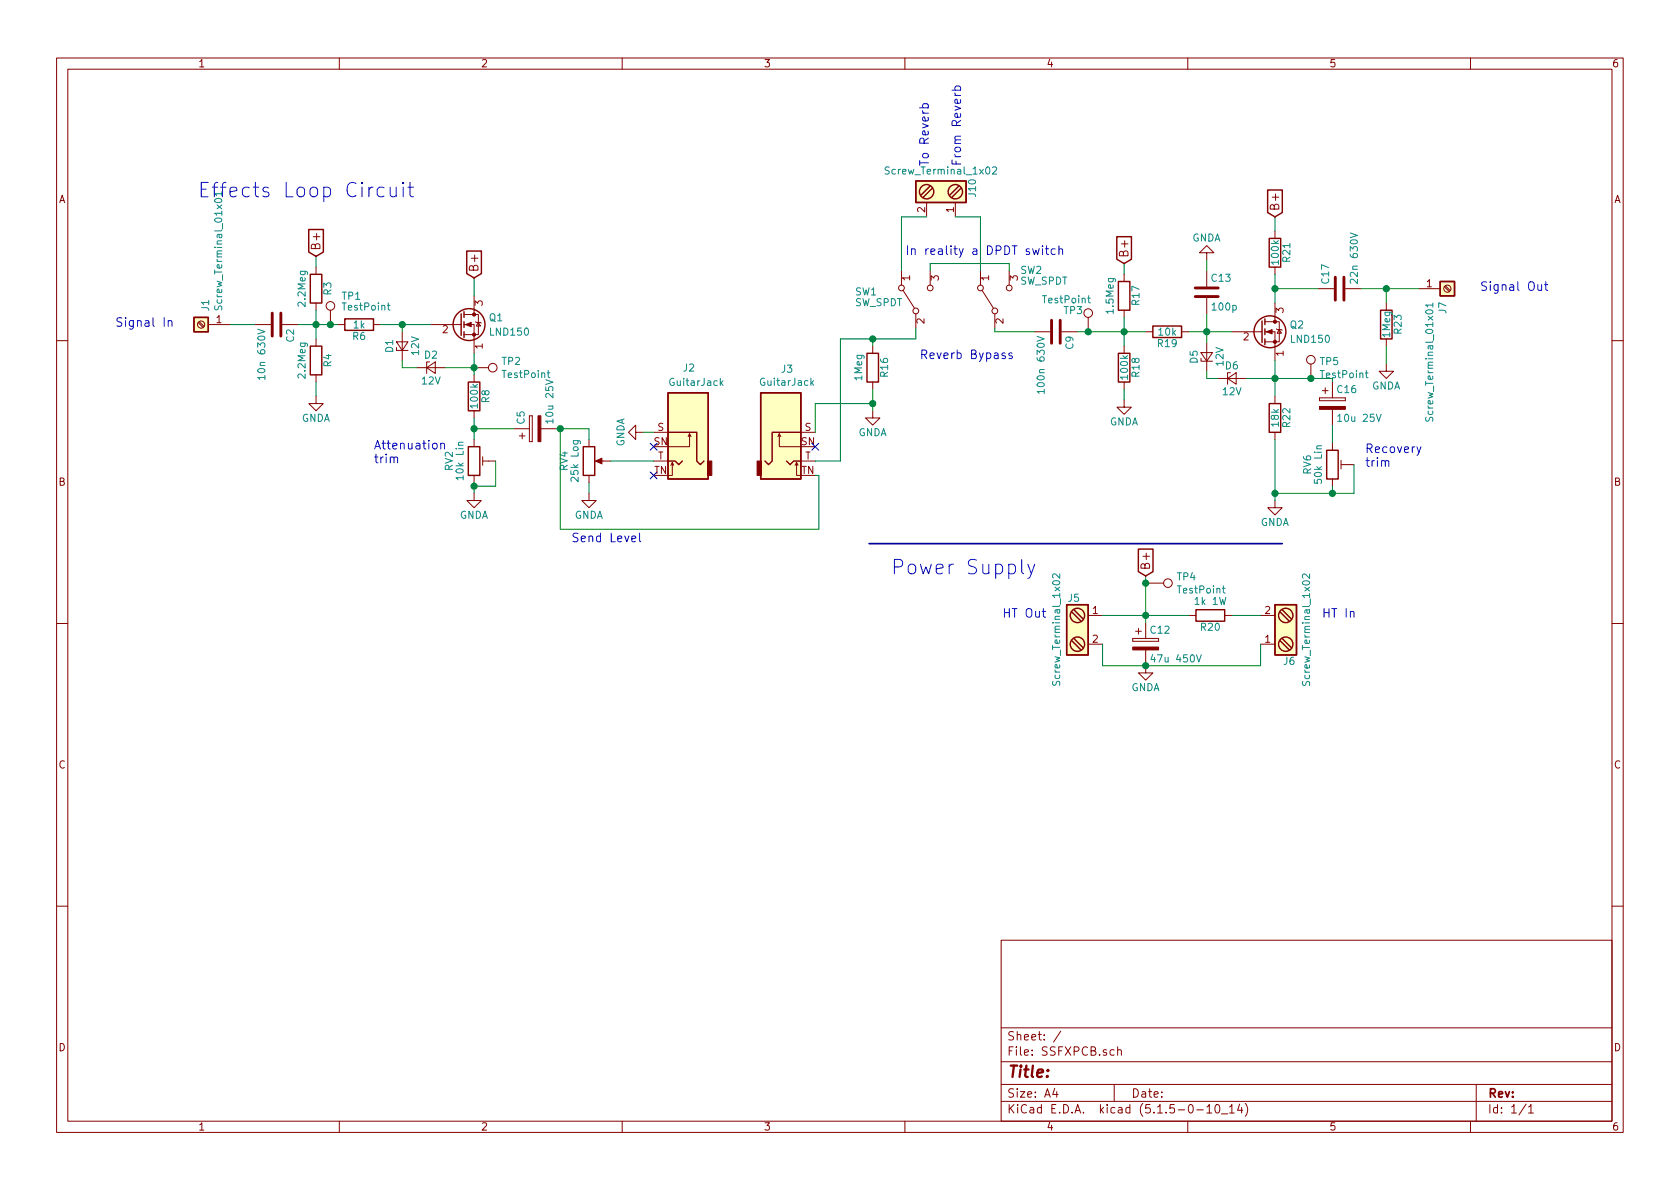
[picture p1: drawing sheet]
EESchema Schematic File Version 4
EELAYER 30 0
EELAYER END
$Descr A4 11693 8268
encoding utf-8
Sheet 1 1
Title ""
Date ""
Rev ""
Comp ""
Comment1 ""
Comment2 ""
Comment3 ""
Comment4 ""
$EndDescr
$Comp
L SSFXPCB-rescue:R-device R3
U 1 1
P 2200 2000
F 0 "R3" V 2280 2000 50  0000 C CNN
F 1 "2.2Meg" V 2100 2000 50  0000 C CNN
F 2 "TCcustom:R_Axial_DIN0207_L6.3mm_D2.5mm_P10.16mm_Horizontal_TC" V 2130 2000 50  0001 C CNN
F 3 "" H 2200 2000 50  0001 C CNN
	1    2200 2000
	1    0    0    -1  
$EndComp
$Comp
L power:GNDA #PWR01
U 1 1
P 3300 3425
F 0 "#PWR01" H 3300 3175 50  0001 C CNN
F 1 "GNDA" H 3300 3275 50  0000 C CNN
F 2 "" H 3300 3425 50  0001 C CNN
F 3 "" H 3300 3425 50  0001 C CNN
	1    3300 3425
	1    0    0    -1  
$EndComp
Text Notes 800  2275 0    60   ~ 0
Signal In
Text Notes 3975 3775 0    60   ~ 0
Send Level
$Comp
L SSFXPCB-rescue:C-device C2
U 1 1
P 1925 2250
F 0 "C2" H 1950 2350 50  0000 L CNN
F 1 "10n 630V" H 1950 2150 50  0000 L CNN
F 2 "Capacitor_THT:C_Rect_L10.0mm_W3.0mm_P7.50mm_FKS3_FKP3" H 1963 2100 50  0001 C CNN
F 3 "" H 1925 2250 50  0001 C CNN
	1    1925 2250
	0    1    1    0   
$EndComp
$Comp
L SSFXPCB-rescue:Q_NMOS_SGD-device Q1
U 1 1
P 3200 2250
F 0 "Q1" H 3400 2300 50  0000 L CNN
F 1 "LND150" H 3400 2200 50  0000 L CNN
F 2 "Package_TO_SOT_THT:TO-92L_HandSolder" H 3400 2350 50  0001 C CNN
F 3 "" H 3200 2250 50  0001 C CNN
	1    3200 2250
	1    0    0    -1  
$EndComp
$Comp
L SSFXPCB-rescue:Q_NMOS_SGD-device Q2
U 1 1
P 8775 2300
F 0 "Q2" H 8975 2350 50  0000 L CNN
F 1 "LND150" H 8975 2250 50  0000 L CNN
F 2 "Package_TO_SOT_THT:TO-92L_HandSolder" H 8975 2400 50  0001 C CNN
F 3 "" H 8775 2300 50  0001 C CNN
	1    8775 2300
	1    0    0    -1  
$EndComp
$Comp
L SSFXPCB-rescue:Screw_Terminal_1x02 J6
U 1 1
P 8975 4375
F 0 "J6" H 8975 4625 50  0000 C TNN
F 1 "Screw_Terminal_1x02" V 8825 4375 50  0000 C TNN
F 2 "Connector_Phoenix_MC_HighVoltage:PhoenixContact_MCV_1,5_2-G-5.08_1x02_P5.08mm_Vertical" H 8975 4150 50  0001 C CNN
F 3 "" H 8950 4375 50  0001 C CNN
F 4 "" H 3475 1975 50  0001 C CNN "MFR"
F 5 "" H 3475 1975 50  0001 C CNN "MPN"
F 6 "" H 3475 1975 50  0001 C CNN "SPR"
F 7 "651-1729128" H 3475 1975 50  0001 C CNN "SPN"
F 8 "" H 3475 1975 50  0001 C CNN "SPURL"
	1    8975 4375
	-1   0    0    1   
$EndComp
$Comp
L SSFXPCB-rescue:Screw_Terminal_1x02 J5
U 1 1
P 7475 4375
F 0 "J5" H 7475 4625 50  0000 C TNN
F 1 "Screw_Terminal_1x02" V 7325 4375 50  0000 C TNN
F 2 "Connector_Phoenix_MC_HighVoltage:PhoenixContact_MCV_1,5_2-G-5.08_1x02_P5.08mm_Vertical" H 7475 4150 50  0001 C CNN
F 3 "" H 7450 4375 50  0001 C CNN
F 4 "" H 1975 1975 50  0001 C CNN "MFR"
F 5 "" H 1975 1975 50  0001 C CNN "MPN"
F 6 "" H 1975 1975 50  0001 C CNN "SPR"
F 7 "651-1729128" H 1975 1975 50  0001 C CNN "SPN"
F 8 "" H 1975 1975 50  0001 C CNN "SPURL"
	1    7475 4375
	1    0    0    -1  
$EndComp
$Comp
L SSFXPCB-rescue:R-device R4
U 1 1
P 2200 2500
F 0 "R4" V 2280 2500 50  0000 C CNN
F 1 "2.2Meg" V 2100 2500 50  0000 C CNN
F 2 "TCcustom:R_Axial_DIN0207_L6.3mm_D2.5mm_P10.16mm_Horizontal_TC" V 2130 2500 50  0001 C CNN
F 3 "" H 2200 2500 50  0001 C CNN
	1    2200 2500
	1    0    0    -1  
$EndComp
$Comp
L SSFXPCB-rescue:D_Zener_Small-device D1
U 1 1
P 2800 2400
F 0 "D1" H 2800 2490 50  0000 C CNN
F 1 "12V" H 2800 2310 50  0000 C CNN
F 2 "Diode_THT:D_T-1_P10.16mm_Horizontal" V 2800 2400 50  0001 C CNN
F 3 "" V 2800 2400 50  0001 C CNN
	1    2800 2400
	0    -1   -1   0   
$EndComp
$Comp
L SSFXPCB-rescue:POT_TRIM RV2
U 1 1
P 3300 3200
F 0 "RV2" V 3125 3200 50  0000 C CNN
F 1 "10k Lin" V 3200 3200 50  0000 C CNN
F 2 "Potentiometer_THT:Potentiometer_Bourns_3339P_Vertical" H 3300 3200 50  0001 C CNN
F 3 "" H 3300 3200 50  0001 C CNN
	1    3300 3200
	1    0    0    -1  
$EndComp
$Comp
L SSFXPCB-rescue:R-device R8
U 1 1
P 3300 2750
F 0 "R8" V 3380 2750 50  0000 C CNN
F 1 "100k" V 3300 2750 50  0000 C CNN
F 2 "TCcustom:R_Axial_DIN0207_L6.3mm_D2.5mm_P10.16mm_Horizontal_TC" V 3230 2750 50  0001 C CNN
F 3 "" H 3300 2750 50  0001 C CNN
	1    3300 2750
	1    0    0    -1  
$EndComp
$Comp
L SSFXPCB-rescue:CP-device C5
U 1 1
P 3725 2975
F 0 "C5" H 3750 3075 50  0000 L CNN
F 1 "10u 25V" H 3750 2875 50  0000 L CNN
F 2 "Capacitor_THT:CP_Radial_D8.0mm_P3.50mm" H 3763 2825 50  0001 C CNN
F 3 "" H 3725 2975 50  0001 C CNN
	1    3725 2975
	0    -1   -1   0   
$EndComp
$Comp
L SSFXPCB-rescue:POT RV4
U 1 1
P 4100 3200
F 0 "RV4" V 3925 3200 50  0000 C CNN
F 1 "25k Log" V 4000 3200 50  0000 C CNN
F 2 "Potentiometer_THT:Potentiometer_Piher_T-16H_Single_Horizontal" H 4100 3200 50  0001 C CNN
F 3 "" H 4100 3200 50  0001 C CNN
F 4 "1729131" H 0   500 50  0001 C CNN "MPN"
F 5 "651-1729131" H 0   500 50  0001 C CNN "SPN"
	1    4100 3200
	1    0    0    -1  
$EndComp
$Comp
L SSFXPCB-rescue:R-device R6
U 1 1
P 2500 2250
F 0 "R6" V 2580 2250 50  0000 C CNN
F 1 "1k" V 2500 2250 50  0000 C CNN
F 2 "TCcustom:R_Axial_DIN0207_L6.3mm_D2.5mm_P10.16mm_Horizontal_TC" V 2430 2250 50  0001 C CNN
F 3 "" H 2500 2250 50  0001 C CNN
	1    2500 2250
	0    1    1    0   
$EndComp
$Comp
L SSFXPCB-rescue:D_Zener_Small-device D2
U 1 1
P 3000 2550
F 0 "D2" H 3000 2640 50  0000 C CNN
F 1 "12V" H 3000 2460 50  0000 C CNN
F 2 "Diode_THT:D_T-1_P10.16mm_Horizontal" V 3000 2550 50  0001 C CNN
F 3 "" V 3000 2550 50  0001 C CNN
	1    3000 2550
	1    0    0    -1  
$EndComp
$Comp
L SSFXPCB-rescue:CP-device C12
U 1 1
P 7975 4475
F 0 "C12" H 8000 4575 50  0000 L CNN
F 1 "47u 450V" H 8000 4375 50  0000 L CNN
F 2 "Capacitor_THT:CP_Radial_D18.0mm_P7.50mm" H 8013 4325 50  0001 C CNN
F 3 "" H 7975 4475 50  0001 C CNN
	1    7975 4475
	1    0    0    -1  
$EndComp
$Comp
L SSFXPCB-rescue:R-device R16
U 1 1
P 6075 2550
F 0 "R16" V 6155 2550 50  0000 C CNN
F 1 "1Meg" V 5975 2550 50  0000 C CNN
F 2 "TCcustom:R_Axial_DIN0207_L6.3mm_D2.5mm_P10.16mm_Horizontal_TC" V 6005 2550 50  0001 C CNN
F 3 "" H 6075 2550 50  0001 C CNN
	1    6075 2550
	1    0    0    -1  
$EndComp
$Comp
L SSFXPCB-rescue:C-device C9
U 1 1
P 7350 2300
F 0 "C9" H 7375 2400 50  0000 L CNN
F 1 "100n 630V" H 7375 2200 50  0000 L CNN
F 2 "Capacitor_THT:C_Rect_L18.0mm_W9.0mm_P15.00mm_FKS3_FKP3" H 7388 2150 50  0001 C CNN
F 3 "" H 7350 2300 50  0001 C CNN
	1    7350 2300
	0    1    1    0   
$EndComp
$Comp
L SSFXPCB-rescue:R-device R18
U 1 1
P 7825 2550
F 0 "R18" V 7905 2550 50  0000 C CNN
F 1 "100k" V 7825 2550 50  0000 C CNN
F 2 "TCcustom:R_Axial_DIN0207_L6.3mm_D2.5mm_P10.16mm_Horizontal_TC" V 7755 2550 50  0001 C CNN
F 3 "" H 7825 2550 50  0001 C CNN
	1    7825 2550
	1    0    0    -1  
$EndComp
$Comp
L SSFXPCB-rescue:R-device R17
U 1 1
P 7825 2050
F 0 "R17" V 7905 2050 50  0000 C CNN
F 1 "1.5Meg" V 7725 2050 50  0000 C CNN
F 2 "TCcustom:R_Axial_DIN0207_L6.3mm_D2.5mm_P10.16mm_Horizontal_TC" V 7755 2050 50  0001 C CNN
F 3 "" H 7825 2050 50  0001 C CNN
	1    7825 2050
	1    0    0    -1  
$EndComp
$Comp
L SSFXPCB-rescue:R-device R19
U 1 1
P 8125 2300
F 0 "R19" V 8205 2300 50  0000 C CNN
F 1 "10k" V 8125 2300 50  0000 C CNN
F 2 "TCcustom:R_Axial_DIN0207_L6.3mm_D2.5mm_P10.16mm_Horizontal_TC" V 8055 2300 50  0001 C CNN
F 3 "" H 8125 2300 50  0001 C CNN
	1    8125 2300
	0    1    1    0   
$EndComp
$Comp
L SSFXPCB-rescue:D_Zener_Small-device D5
U 1 1
P 8400 2475
F 0 "D5" H 8400 2565 50  0000 C CNN
F 1 "12V" H 8400 2385 50  0000 C CNN
F 2 "Diode_THT:D_T-1_P10.16mm_Horizontal" V 8400 2475 50  0001 C CNN
F 3 "" V 8400 2475 50  0001 C CNN
	1    8400 2475
	0    -1   -1   0   
$EndComp
$Comp
L SSFXPCB-rescue:D_Zener_Small-device D6
U 1 1
P 8575 2625
F 0 "D6" H 8575 2715 50  0000 C CNN
F 1 "12V" H 8575 2535 50  0000 C CNN
F 2 "Diode_THT:D_T-1_P10.16mm_Horizontal" V 8575 2625 50  0001 C CNN
F 3 "" V 8575 2625 50  0001 C CNN
	1    8575 2625
	1    0    0    -1  
$EndComp
$Comp
L SSFXPCB-rescue:C-device C13
U 1 1
P 8400 2025
F 0 "C13" H 8425 2125 50  0000 L CNN
F 1 "100p" H 8425 1925 50  0000 L CNN
F 2 "Capacitor_THT:C_Disc_D5.0mm_W2.5mm_P5.00mm" H 8438 1875 50  0001 C CNN
F 3 "" H 8400 2025 50  0001 C CNN
F 4 "" H 4750 -475 50  0001 C CNN "MFR"
F 5 "" H 4750 -475 50  0001 C CNN "MPN"
F 6 "" H 4750 -475 50  0001 C CNN "SPR"
F 7 "" H 4750 -475 50  0001 C CNN "SPN"
F 8 "" H 4750 -475 50  0001 C CNN "SPURL"
	1    8400 2025
	1    0    0    -1  
$EndComp
$Comp
L SSFXPCB-rescue:R-device R22
U 1 1
P 8875 2900
F 0 "R22" V 8955 2900 50  0000 C CNN
F 1 "18k" V 8875 2900 50  0000 C CNN
F 2 "TCcustom:R_Axial_DIN0207_L6.3mm_D2.5mm_P10.16mm_Horizontal_TC" V 8805 2900 50  0001 C CNN
F 3 "" H 8875 2900 50  0001 C CNN
	1    8875 2900
	1    0    0    -1  
$EndComp
$Comp
L SSFXPCB-rescue:CP-device C16
U 1 1
P 9275 2800
F 0 "C16" H 9300 2900 50  0000 L CNN
F 1 "10u 25V" H 9300 2700 50  0000 L CNN
F 2 "Capacitor_THT:CP_Radial_D8.0mm_P3.50mm" H 9313 2650 50  0001 C CNN
F 3 "" H 9275 2800 50  0001 C CNN
	1    9275 2800
	1    0    0    -1  
$EndComp
$Comp
L SSFXPCB-rescue:POT_TRIM RV6
U 1 1
P 9275 3225
F 0 "RV6" V 9100 3225 50  0000 C CNN
F 1 "50k Lin" V 9175 3225 50  0000 C CNN
F 2 "Potentiometer_THT:Potentiometer_Bourns_3339P_Vertical" H 9275 3225 50  0001 C CNN
F 3 "" H 9275 3225 50  0001 C CNN
	1    9275 3225
	1    0    0    -1  
$EndComp
$Comp
L SSFXPCB-rescue:R-device R21
U 1 1
P 8875 1750
F 0 "R21" V 8955 1750 50  0000 C CNN
F 1 "100k" V 8875 1750 50  0000 C CNN
F 2 "TCcustom:R_Axial_DIN0207_L6.3mm_D2.5mm_P10.16mm_Horizontal_TC" V 8805 1750 50  0001 C CNN
F 3 "" H 8875 1750 50  0001 C CNN
	1    8875 1750
	1    0    0    -1  
$EndComp
$Comp
L SSFXPCB-rescue:C-device C17
U 1 1
P 9325 2000
F 0 "C17" H 9350 2100 50  0000 L CNN
F 1 "22n 630V" H 9350 1900 50  0000 L CNN
F 2 "Capacitor_THT:C_Rect_L13.0mm_W4.0mm_P10.00mm_FKS3_FKP3_MKS4" H 9363 1850 50  0001 C CNN
F 3 "" H 9325 2000 50  0001 C CNN
	1    9325 2000
	0    -1   -1   0   
$EndComp
$Comp
L SSFXPCB-rescue:R-device R23
U 1 1
P 9650 2250
F 0 "R23" V 9730 2250 50  0000 C CNN
F 1 "1Meg" V 9650 2250 50  0000 C CNN
F 2 "TCcustom:R_Axial_DIN0207_L6.3mm_D2.5mm_P10.16mm_Horizontal_TC" V 9580 2250 50  0001 C CNN
F 3 "" H 9650 2250 50  0001 C CNN
	1    9650 2250
	1    0    0    -1  
$EndComp
$Comp
L SSFXPCB-rescue:R-device R20
U 1 1
P 8425 4275
F 0 "R20" V 8505 4275 50  0000 C CNN
F 1 "1k 1W" V 8325 4275 50  0000 C CNN
F 2 "Resistor_THT:R_Axial_DIN0516_L15.5mm_D5.0mm_P20.32mm_Horizontal" V 8355 4275 50  0001 C CNN
F 3 "" H 8425 4275 50  0001 C CNN
	1    8425 4275
	0    1    1    0   
$EndComp
$Comp
L power:GNDA #PWR03
U 1 1
P 7975 4625
F 0 "#PWR03" H 7975 4375 50  0001 C CNN
F 1 "GNDA" H 7975 4475 50  0000 C CNN
F 2 "" H 7975 4625 50  0001 C CNN
F 3 "" H 7975 4625 50  0001 C CNN
	1    7975 4625
	1    0    0    -1  
$EndComp
Text GLabel 7975 4000 1    60   Input ~ 0
B+
Text GLabel 3300 1925 1    60   Input ~ 0
B+
Text GLabel 8875 1500 1    60   Input ~ 0
B+
$Comp
L power:GNDA #PWR06
U 1 1
P 4475 3000
F 0 "#PWR06" H 4475 2750 50  0001 C CNN
F 1 "GNDA" H 4475 2850 50  0000 C CNN
F 2 "" H 4475 3000 50  0001 C CNN
F 3 "" H 4475 3000 50  0001 C CNN
	1    4475 3000
	0    1    1    0   
$EndComp
$Comp
L power:GNDA #PWR07
U 1 1
P 6075 2850
F 0 "#PWR07" H 6075 2600 50  0001 C CNN
F 1 "GNDA" H 6075 2700 50  0000 C CNN
F 2 "" H 6075 2850 50  0001 C CNN
F 3 "" H 6075 2850 50  0001 C CNN
	1    6075 2850
	1    0    0    -1  
$EndComp
Text Notes 9200 4300 0    60   ~ 0
HT In
Text Notes 6975 4300 0    60   ~ 0
HT Out
Text Notes 6400 2500 0    60   ~ 0
Reverb Bypass
Text GLabel 2200 1775 1    60   Input ~ 0
B+
$Comp
L power:GNDA #PWR020
U 1 1
P 2200 2750
F 0 "#PWR020" H 2200 2500 50  0001 C CNN
F 1 "GNDA" H 2200 2600 50  0000 C CNN
F 2 "" H 2200 2750 50  0001 C CNN
F 3 "" H 2200 2750 50  0001 C CNN
	1    2200 2750
	1    0    0    -1  
$EndComp
$Comp
L power:GNDA #PWR021
U 1 1
P 4100 3425
F 0 "#PWR021" H 4100 3175 50  0001 C CNN
F 1 "GNDA" H 4100 3275 50  0000 C CNN
F 2 "" H 4100 3425 50  0001 C CNN
F 3 "" H 4100 3425 50  0001 C CNN
	1    4100 3425
	1    0    0    -1  
$EndComp
$Comp
L power:GNDA #PWR022
U 1 1
P 7825 2775
F 0 "#PWR022" H 7825 2525 50  0001 C CNN
F 1 "GNDA" H 7825 2625 50  0000 C CNN
F 2 "" H 7825 2775 50  0001 C CNN
F 3 "" H 7825 2775 50  0001 C CNN
	1    7825 2775
	1    0    0    -1  
$EndComp
$Comp
L power:GNDA #PWR023
U 1 1
P 8400 1800
F 0 "#PWR023" H 8400 1550 50  0001 C CNN
F 1 "GNDA" H 8400 1650 50  0000 C CNN
F 2 "" H 8400 1800 50  0001 C CNN
F 3 "" H 8400 1800 50  0001 C CNN
	1    8400 1800
	-1   0    0    1   
$EndComp
Text GLabel 7825 1825 1    60   Input ~ 0
B+
$Comp
L power:GNDA #PWR024
U 1 1
P 8875 3475
F 0 "#PWR024" H 8875 3225 50  0001 C CNN
F 1 "GNDA" H 8875 3325 50  0000 C CNN
F 2 "" H 8875 3475 50  0001 C CNN
F 3 "" H 8875 3475 50  0001 C CNN
	1    8875 3475
	1    0    0    -1  
$EndComp
$Comp
L power:GNDA #PWR025
U 1 1
P 9650 2525
F 0 "#PWR025" H 9650 2275 50  0001 C CNN
F 1 "GNDA" H 9650 2375 50  0000 C CNN
F 2 "" H 9650 2525 50  0001 C CNN
F 3 "" H 9650 2525 50  0001 C CNN
	1    9650 2525
	1    0    0    -1  
$EndComp
NoConn ~ 4550 3300
Text Notes 2600 3225 0    60   ~ 0
Attenuation\ntrim
Text Notes 9500 3250 0    60   ~ 0
Recovery\ntrim
Text Notes 10300 2025 0    60   ~ 0
Signal Out
Text Notes 1375 1375 0    100  ~ 0
Effects Loop Circuit
Text Notes 6200 4000 0    100  ~ 0
Power Supply
Wire Wire Line
	8775 4275 8575 4275
Wire Wire Line
	8275 4275 7975 4275
Connection ~ 7975 4275
Wire Wire Line
	7675 4475 7675 4625
Wire Wire Line
	7675 4625 7975 4625
Wire Wire Line
	8775 4625 8775 4475
Connection ~ 7975 4625
Wire Wire Line
	3300 1925 3300 2050
Wire Wire Line
	8875 1500 8875 1600
Wire Wire Line
	6075 2400 6075 2350
Wire Wire Line
	6375 2350 6375 2275
Wire Wire Line
	6925 2275 6925 2300
Wire Wire Line
	6475 1875 6475 1825
Wire Wire Line
	6475 1825 7025 1825
Wire Wire Line
	7025 1825 7025 1875
Wire Wire Line
	5675 3200 5850 3200
Wire Wire Line
	5850 3200 5850 2350
Connection ~ 6075 2350
Wire Wire Line
	4250 3200 4550 3200
Wire Wire Line
	3875 2975 3900 2975
Wire Wire Line
	4100 2975 4100 3050
Wire Wire Line
	3900 2975 3900 3675
Wire Wire Line
	5700 3300 5700 3675
Wire Wire Line
	5700 3300 5675 3300
Connection ~ 3900 2975
Wire Wire Line
	5675 2800 6075 2800
Wire Wire Line
	6075 2700 6075 2800
Connection ~ 6075 2800
Wire Wire Line
	1600 2250 1775 2250
Wire Wire Line
	2075 2250 2200 2250
Wire Wire Line
	2200 2150 2200 2250
Connection ~ 2200 2250
Wire Wire Line
	2650 2250 2800 2250
Wire Wire Line
	2800 2300 2800 2250
Connection ~ 2800 2250
Wire Wire Line
	2800 2500 2800 2550
Wire Wire Line
	2800 2550 2900 2550
Wire Wire Line
	3300 2450 3300 2550
Wire Wire Line
	3100 2550 3300 2550
Connection ~ 3300 2550
Wire Wire Line
	3300 2900 3300 2975
Wire Wire Line
	3300 3350 3300 3375
Wire Wire Line
	3450 3200 3450 3375
Wire Wire Line
	3450 3375 3300 3375
Connection ~ 3300 3375
Wire Wire Line
	3575 2975 3300 2975
Connection ~ 3300 2975
Wire Wire Line
	2200 1775 2200 1850
Wire Wire Line
	2200 2750 2200 2650
Wire Wire Line
	4100 3350 4100 3425
Wire Wire Line
	5700 3675 3900 3675
Wire Wire Line
	7500 2300 7575 2300
Wire Wire Line
	7825 2200 7825 2300
Connection ~ 7825 2300
Wire Wire Line
	8275 2300 8400 2300
Wire Wire Line
	8400 2175 8400 2300
Connection ~ 8400 2300
Wire Wire Line
	8400 2575 8400 2625
Wire Wire Line
	8400 2625 8475 2625
Wire Wire Line
	8875 2500 8875 2625
Wire Wire Line
	8675 2625 8875 2625
Connection ~ 8875 2625
Wire Wire Line
	8875 2100 8875 2000
Wire Wire Line
	7825 2775 7825 2700
Wire Wire Line
	8400 1875 8400 1800
Wire Wire Line
	7825 1825 7825 1900
Wire Wire Line
	9275 2625 9275 2650
Wire Wire Line
	9275 2950 9275 3075
Wire Wire Line
	8875 3050 8875 3425
Wire Wire Line
	9275 3375 9275 3425
Wire Wire Line
	8875 3425 9275 3425
Connection ~ 8875 3425
Wire Wire Line
	9425 3425 9425 3225
Connection ~ 9275 3425
Wire Wire Line
	9175 2000 8875 2000
Connection ~ 8875 2000
Wire Wire Line
	9475 2000 9650 2000
Wire Wire Line
	9650 2100 9650 2000
Connection ~ 9650 2000
Wire Wire Line
	9650 2400 9650 2525
Wire Bus Line
	6050 3775 8925 3775
Wire Wire Line
	5850 2350 6075 2350
Wire Wire Line
	6925 2300 7200 2300
Wire Wire Line
	7975 4275 7675 4275
Wire Wire Line
	7975 4275 7975 4325
Wire Wire Line
	7975 4625 8775 4625
Wire Wire Line
	6075 2350 6375 2350
Wire Wire Line
	3900 2975 4100 2975
Wire Wire Line
	6075 2800 6075 2850
Wire Wire Line
	2200 2250 2300 2250
Wire Wire Line
	2200 2250 2200 2350
Wire Wire Line
	2800 2250 3000 2250
Wire Wire Line
	3300 2550 3300 2600
Wire Wire Line
	3300 3375 3300 3425
Wire Wire Line
	3300 2975 3300 3050
Wire Wire Line
	7825 2300 7975 2300
Wire Wire Line
	7825 2300 7825 2400
Wire Wire Line
	8400 2300 8575 2300
Wire Wire Line
	8400 2300 8400 2375
Wire Wire Line
	8875 2625 8875 2750
Wire Wire Line
	8875 2625 9125 2625
Wire Wire Line
	8875 3425 8875 3475
Wire Wire Line
	9275 3425 9425 3425
Wire Wire Line
	8875 2000 8875 1900
Wire Wire Line
	9650 2000 9875 2000
$Comp
L Connector:TestPoint TP4
U 1 1
P 8000 4050
F 0 "TP4" V 7954 4238 50  0000 L CNN
F 1 "TestPoint" V 8045 4238 50  0000 L CNN
F 2 "TestPoint:TestPoint_Keystone_5005-5009_Compact" H 8200 4050 50  0001 C CNN
F 3 "~" H 8200 4050 50  0001 C CNN
	1    8000 4050
	0    1    1    0   
$EndComp
Wire Wire Line
	7975 4000 7975 4050
Wire Wire Line
	8000 4050 7975 4050
Connection ~ 7975 4050
Wire Wire Line
	7975 4050 7975 4275
$Comp
L Connector:TestPoint TP3
U 1 1
P 7575 2300
F 0 "TP3" H 7400 2450 50  0000 L CNN
F 1 "TestPoint" H 7250 2525 50  0000 L CNN
F 2 "TestPoint:TestPoint_Keystone_5005-5009_Compact" H 7775 2300 50  0001 C CNN
F 3 "~" H 7775 2300 50  0001 C CNN
	1    7575 2300
	1    0    0    -1  
$EndComp
$Comp
L Connector:TestPoint TP2
U 1 1
P 3300 2550
F 0 "TP2" V 3254 2738 50  0000 L CNN
F 1 "TestPoint" V 3345 2738 50  0000 L CNN
F 2 "TestPoint:TestPoint_Keystone_5005-5009_Compact" H 3500 2550 50  0001 C CNN
F 3 "~" H 3500 2550 50  0001 C CNN
	1    3300 2550
	0    1    1    0   
$EndComp
$Comp
L Connector:TestPoint TP5
U 1 1
P 9125 2625
F 0 "TP5" H 9183 2745 50  0000 L CNN
F 1 "TestPoint" H 9183 2654 50  0000 L CNN
F 2 "TestPoint:TestPoint_Keystone_5005-5009_Compact" H 9325 2625 50  0001 C CNN
F 3 "~" H 9325 2625 50  0001 C CNN
	1    9125 2625
	1    0    0    -1  
$EndComp
Connection ~ 9125 2625
Wire Wire Line
	9125 2625 9275 2625
Connection ~ 7575 2300
Wire Wire Line
	7575 2300 7825 2300
$Comp
L Connector:TestPoint TP1
U 1 1
P 2300 2250
F 0 "TP1" H 2375 2450 50  0000 L CNN
F 1 "TestPoint" H 2375 2375 50  0000 L CNN
F 2 "TestPoint:TestPoint_Keystone_5005-5009_Compact" H 2500 2250 50  0001 C CNN
F 3 "~" H 2500 2250 50  0001 C CNN
	1    2300 2250
	1    0    0    -1  
$EndComp
Connection ~ 2300 2250
Wire Wire Line
	2300 2250 2350 2250
$Comp
L SSFXPCB-rescue:Screw_Terminal_1x02 J10
U 1 1
P 6550 1300
F 0 "J10" H 6550 1550 50  0000 C TNN
F 1 "Screw_Terminal_1x02" V 6400 1300 50  0000 C TNN
F 2 "Connector_Phoenix_MC_HighVoltage:PhoenixContact_MCV_1,5_2-G-5.08_1x02_P5.08mm_Vertical" H 6550 1075 50  0001 C CNN
F 3 "" H 6525 1300 50  0001 C CNN
F 4 "" H 3800 -1050 50  0001 C CNN "MFR"
F 5 "" H 3800 -1050 50  0001 C CNN "MPN"
F 6 "" H 3800 -1050 50  0001 C CNN "SPR"
F 7 "651-1729128" H 3800 -1050 50  0001 C CNN "SPN"
F 8 "" H 3800 -1050 50  0001 C CNN "SPURL"
	1    6550 1300
	0    1    1    0   
$EndComp
Wire Wire Line
	6275 1500 6450 1500
Wire Wire Line
	6275 1500 6275 1875
Wire Wire Line
	6650 1500 6825 1500
Wire Wire Line
	6825 1500 6825 1875
Text Notes 6475 1150 1    60   ~ 0
To Reverb
Text Notes 6700 1150 1    60   ~ 0
From Reverb
$Comp
L SSFXPCB-rescue:GuitarJack-Connector J3
U 1 1
P 5475 3000
F 0 "J3" H 5479 3442 50  0000 C CNN
F 1 "GuitarJack" H 5479 3351 50  0000 C CNN
F 2 "TCcustom:GuitarJack" H 5475 3000 50  0001 C CNN
F 3 "~" H 5475 3000 50  0001 C CNN
	1    5475 3000
	1    0    0    -1  
$EndComp
Wire Wire Line
	5675 2800 5675 3000
NoConn ~ 5675 3100
$Comp
L SSFXPCB-rescue:GuitarJack-Connector J2
U 1 1
P 4750 3000
F 0 "J2" H 4750 3450 50  0000 R CNN
F 1 "GuitarJack" H 4850 3350 50  0000 R CNN
F 2 "TCcustom:GuitarJack" H 4750 3000 50  0001 C CNN
F 3 "~" H 4750 3000 50  0001 C CNN
	1    4750 3000
	-1   0    0    -1  
$EndComp
Wire Wire Line
	4550 3000 4475 3000
NoConn ~ 4550 3100
$Comp
L Switch:SW_SPDT SW1
U 1 1
P 6375 2075
F 0 "SW1" V 6425 2500 50  0000 R CNN
F 1 "SW_SPDT" V 6350 2500 50  0000 R CNN
F 2 "Connector_PinHeader_2.54mm:PinHeader_1x03_P2.54mm_Vertical" H 6375 2075 50  0001 C CNN
F 3 "" H 6375 2075 50  0001 C CNN
	1    6375 2075
	0    -1   -1   0   
$EndComp
$Comp
L Switch:SW_SPDT SW2
U 1 1
P 6925 2075
F 0 "SW2" V 7125 1900 50  0000 R CNN
F 1 "SW_SPDT" V 7050 1900 50  0000 R CNN
F 2 "Connector_PinHeader_2.54mm:PinHeader_1x03_P2.54mm_Vertical" H 6925 2075 50  0001 C CNN
F 3 "" H 6925 2075 50  0001 C CNN
	1    6925 2075
	0    -1   -1   0   
$EndComp
Text Notes 6300 1775 0    60   ~ 0
In reality a DPDT switch
$Comp
L Connector:Screw_Terminal_01x01 J1
U 1 1
P 1400 2250
F 0 "J1" V 1366 2162 50  0000 R CNN
F 1 "Screw_Terminal_01x01" V 1275 2162 50  0000 R CNN
F 2 "Connector_PinHeader_2.54mm:PinHeader_1x01_P2.54mm_Vertical" H 1400 2250 50  0001 C CNN
F 3 "~" H 1400 2250 50  0001 C CNN
	1    1400 2250
	-1   0    0    1   
$EndComp
$Comp
L Connector:Screw_Terminal_01x01 J7
U 1 1
P 10075 2000
F 0 "J7" V 10041 1912 50  0000 R CNN
F 1 "Screw_Terminal_01x01" V 9950 1912 50  0000 R CNN
F 2 "Connector_PinHeader_2.54mm:PinHeader_1x01_P2.54mm_Vertical" H 10075 2000 50  0001 C CNN
F 3 "~" H 10075 2000 50  0001 C CNN
	1    10075 2000
	1    0    0    -1  
$EndComp
$EndSCHEMATC
